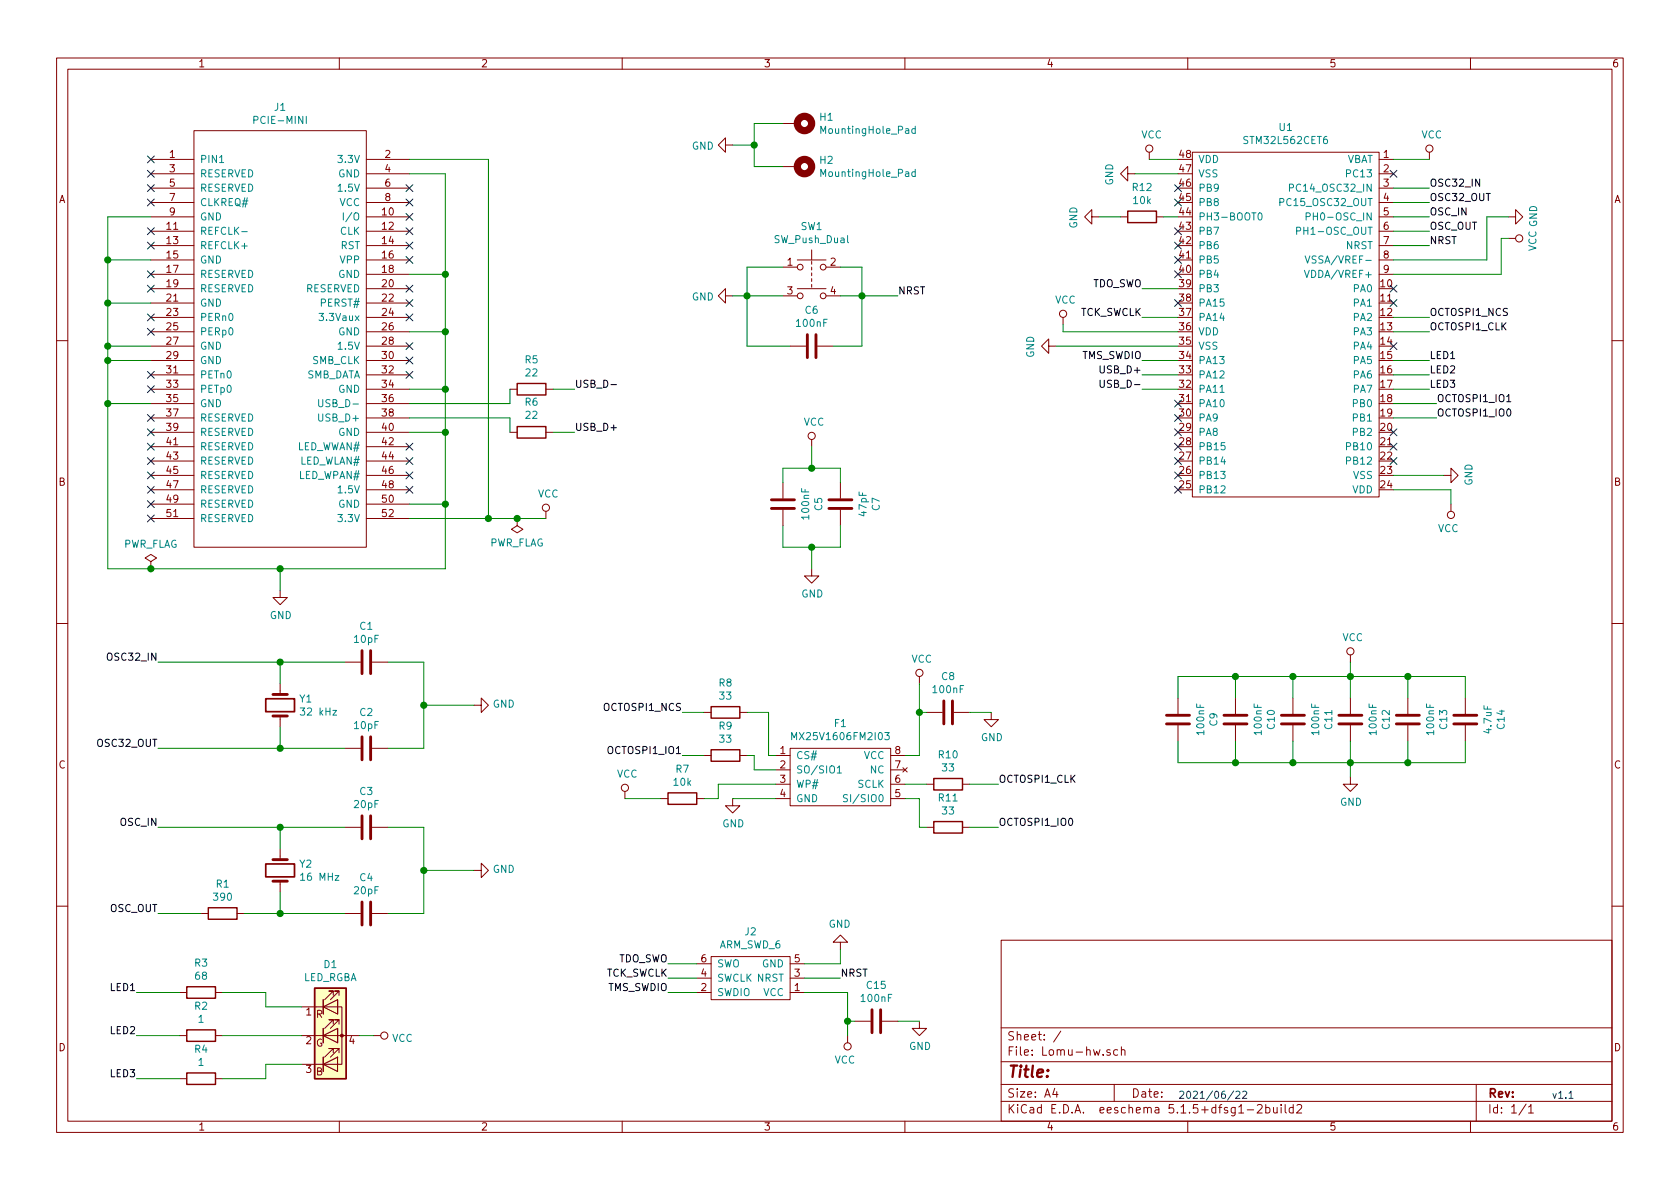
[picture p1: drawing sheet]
EESchema Schematic File Version 4
EELAYER 30 0
EELAYER END
$Descr A4 11693 8268
encoding utf-8
Sheet 1 1
Title ""
Date ""
Rev ""
Comp ""
Comment1 ""
Comment2 ""
Comment3 ""
Comment4 ""
$EndDescr
$Comp
L mini-PCIe:PCIE-MINI J1
U 1 1
P 1950 2350
F 0 "J1" H 1950 3965 50  0000 C CNN
F 1 "PCIE-MINI" H 1950 3874 50  0000 C CNN
F 2 "mini-PCIe:miniPCIeConn" H 1950 2350 50  0001 C CNN
F 3 "DOCUMENTATION" H 1950 950 50  0001 C CNN
	1    1950 2350
	1    0    0    -1  
$EndComp
$Comp
L lomu:STM32L562CET6 U1
U 1 1
P 8950 950
F 0 "U1" H 8950 1025 50  0000 C CNN
F 1 "STM32L562CET6" H 8950 934 50  0000 C CNN
F 2 "Package_QFP:LQFP-48_7x7mm_P0.5mm" H 8950 950 50  0001 C CNN
F 3 "" H 8950 950 50  0001 C CNN
	1    8950 950 
	1    0    0    -1  
$EndComp
$Comp
L lomu:MX25V1606FM2I03 F1
U 1 1
P 5850 5100
F 0 "F1" H 5850 5175 50  0000 C CNN
F 1 "MX25V1606FM2I03" H 5850 5084 50  0000 C CNN
F 2 "Package_SO:SOP-8_5.28x5.23mm_P1.27mm" H 5850 5100 50  0001 C CNN
F 3 "" H 5850 5100 50  0001 C CNN
	1    5850 5100
	1    0    0    -1  
$EndComp
$Comp
L power:GND #PWR0101
U 1 1
P 1950 4100
F 0 "#PWR0101" H 1950 3850 50  0001 C CNN
F 1 "GND" H 1955 3927 50  0000 C CNN
F 2 "" H 1950 4100 50  0001 C CNN
F 3 "" H 1950 4100 50  0001 C CNN
	1    1950 4100
	1    0    0    -1  
$EndComp
Wire Wire Line
	1050 1500 750  1500
Wire Wire Line
	750  1500 750  1800
Wire Wire Line
	750  3950 1050 3950
Wire Wire Line
	1950 3950 1950 4100
Wire Wire Line
	1050 1800 750  1800
Connection ~ 750  1800
Wire Wire Line
	750  1800 750  2100
Wire Wire Line
	1050 2100 750  2100
Connection ~ 750  2100
Wire Wire Line
	750  2100 750  2400
Wire Wire Line
	1050 2400 750  2400
Connection ~ 750  2400
Wire Wire Line
	750  2400 750  2500
Wire Wire Line
	1050 2500 750  2500
Connection ~ 750  2500
Wire Wire Line
	750  2500 750  2800
Wire Wire Line
	1050 2800 750  2800
Connection ~ 750  2800
Wire Wire Line
	750  2800 750  3950
Wire Wire Line
	2850 3500 3100 3500
Wire Wire Line
	3100 3500 3100 3950
Wire Wire Line
	3100 3950 1950 3950
Connection ~ 1950 3950
Wire Wire Line
	2850 3000 3100 3000
Wire Wire Line
	3100 3000 3100 3500
Connection ~ 3100 3500
Wire Wire Line
	2850 2700 3100 2700
Wire Wire Line
	3100 2700 3100 3000
Connection ~ 3100 3000
Wire Wire Line
	2850 2300 3100 2300
Wire Wire Line
	3100 2300 3100 2700
Connection ~ 3100 2700
Wire Wire Line
	2850 1900 3100 1900
Wire Wire Line
	3100 1900 3100 2300
Connection ~ 3100 2300
Wire Wire Line
	2850 1200 3100 1200
Wire Wire Line
	3100 1200 3100 1900
Connection ~ 3100 1900
Wire Wire Line
	2850 1100 3400 1100
Wire Wire Line
	3400 1100 3400 3600
Wire Wire Line
	2850 3600 3400 3600
$Comp
L power:PWR_FLAG #FLG0101
U 1 1
P 1050 3950
F 0 "#FLG0101" H 1050 4025 50  0001 C CNN
F 1 "PWR_FLAG" H 1050 4123 50  0000 C CNN
F 2 "" H 1050 3950 50  0001 C CNN
F 3 "~" H 1050 3950 50  0001 C CNN
	1    1050 3950
	1    0    0    -1  
$EndComp
Connection ~ 1050 3950
Wire Wire Line
	1050 3950 1950 3950
Wire Wire Line
	2850 2900 3550 2900
Wire Wire Line
	2850 2800 3550 2800
$Comp
L power:VCC #PWR0102
U 1 1
P 3800 3600
F 0 "#PWR0102" H 3800 3450 50  0001 C CNN
F 1 "VCC" H 3817 3773 50  0000 C CNN
F 2 "" H 3800 3600 50  0001 C CNN
F 3 "" H 3800 3600 50  0001 C CNN
	1    3800 3600
	1    0    0    -1  
$EndComp
Connection ~ 3400 3600
$Comp
L power:PWR_FLAG #FLG0102
U 1 1
P 3600 3600
F 0 "#FLG0102" H 3600 3675 50  0001 C CNN
F 1 "PWR_FLAG" H 3600 3773 50  0000 C CNN
F 2 "" H 3600 3600 50  0001 C CNN
F 3 "~" H 3600 3600 50  0001 C CNN
	1    3600 3600
	-1   0    0    1   
$EndComp
Wire Wire Line
	3400 3600 3600 3600
Connection ~ 3600 3600
Wire Wire Line
	3600 3600 3800 3600
NoConn ~ 1050 1100
NoConn ~ 1050 1200
NoConn ~ 1050 1300
NoConn ~ 1050 1400
NoConn ~ 1050 1600
NoConn ~ 1050 1700
NoConn ~ 1050 1900
NoConn ~ 1050 2000
NoConn ~ 1050 2200
NoConn ~ 1050 2300
NoConn ~ 1050 2600
NoConn ~ 1050 2700
NoConn ~ 1050 2900
NoConn ~ 1050 3000
NoConn ~ 1050 3100
NoConn ~ 1050 3200
NoConn ~ 1050 3300
NoConn ~ 1050 3400
NoConn ~ 1050 3500
NoConn ~ 1050 3600
NoConn ~ 2850 3400
NoConn ~ 2850 3300
NoConn ~ 2850 3200
NoConn ~ 2850 3100
NoConn ~ 2850 2600
NoConn ~ 2850 2500
NoConn ~ 2850 2400
NoConn ~ 2850 2200
NoConn ~ 2850 2100
NoConn ~ 2850 2000
NoConn ~ 2850 1800
NoConn ~ 2850 1700
NoConn ~ 2850 1600
NoConn ~ 2850 1500
NoConn ~ 2850 1400
NoConn ~ 2850 1300
$Comp
L Device:Crystal Y2
U 1 1
P 1950 6050
F 0 "Y2" V 1904 6181 50  0000 L CNN
F 1 "16 MHz" V 1995 6181 50  0000 L CNN
F 2 "Crystal:Crystal_SMD_3225-4Pin_3.2x2.5mm_HandSoldering" H 1950 6050 50  0001 C CNN
F 3 "~" H 1950 6050 50  0001 C CNN
	1    1950 6050
	0    1    1    0   
$EndComp
$Comp
L Device:R R1
U 1 1
P 1550 6350
F 0 "R1" V 1343 6350 50  0000 C CNN
F 1 "390" V 1434 6350 50  0000 C CNN
F 2 "Resistor_SMD:R_0805_2012Metric_Pad1.15x1.40mm_HandSolder" V 1480 6350 50  0001 C CNN
F 3 "~" H 1550 6350 50  0001 C CNN
	1    1550 6350
	0    1    1    0   
$EndComp
$Comp
L Device:C C4
U 1 1
P 2550 6350
F 0 "C4" V 2298 6350 50  0000 C CNN
F 1 "20pF" V 2389 6350 50  0000 C CNN
F 2 "Capacitor_SMD:C_0603_1608Metric_Pad1.05x0.95mm_HandSolder" H 2588 6200 50  0001 C CNN
F 3 "~" H 2550 6350 50  0001 C CNN
	1    2550 6350
	0    1    1    0   
$EndComp
$Comp
L Device:C C3
U 1 1
P 2550 5750
F 0 "C3" V 2298 5750 50  0000 C CNN
F 1 "20pF" V 2389 5750 50  0000 C CNN
F 2 "Capacitor_SMD:C_0603_1608Metric_Pad1.05x0.95mm_HandSolder" H 2588 5600 50  0001 C CNN
F 3 "~" H 2550 5750 50  0001 C CNN
	1    2550 5750
	0    1    1    0   
$EndComp
Wire Wire Line
	1950 5750 2400 5750
Wire Wire Line
	1950 6200 1950 6350
Wire Wire Line
	1950 6350 2400 6350
Wire Wire Line
	2700 6350 2950 6350
Wire Wire Line
	2950 6350 2950 6050
Wire Wire Line
	2950 5750 2700 5750
$Comp
L power:GND #PWR0103
U 1 1
P 3300 6050
F 0 "#PWR0103" H 3300 5800 50  0001 C CNN
F 1 "GND" V 3305 5922 50  0000 R CNN
F 2 "" H 3300 6050 50  0001 C CNN
F 3 "" H 3300 6050 50  0001 C CNN
	1    3300 6050
	0    -1   -1   0   
$EndComp
Wire Wire Line
	3300 6050 2950 6050
Connection ~ 2950 6050
Wire Wire Line
	2950 6050 2950 5750
Text Label 1100 5750 2    50   ~ 0
OSC_IN
Text Label 1100 6350 2    50   ~ 0
OSC_OUT
Wire Wire Line
	1950 5900 1950 5750
Wire Wire Line
	1950 5750 1100 5750
Connection ~ 1950 5750
Wire Wire Line
	1100 6350 1400 6350
Wire Wire Line
	1700 6350 1950 6350
Connection ~ 1950 6350
$Comp
L Device:Crystal Y1
U 1 1
P 1950 4900
F 0 "Y1" V 1904 5031 50  0000 L CNN
F 1 "32 kHz" V 1995 5031 50  0000 L CNN
F 2 "Crystal:Crystal_SMD_3215-2Pin_3.2x1.5mm" H 1950 4900 50  0001 C CNN
F 3 "~" H 1950 4900 50  0001 C CNN
	1    1950 4900
	0    1    1    0   
$EndComp
$Comp
L Device:C C2
U 1 1
P 2550 5200
F 0 "C2" V 2298 5200 50  0000 C CNN
F 1 "10pF" V 2389 5200 50  0000 C CNN
F 2 "Capacitor_SMD:C_0603_1608Metric_Pad1.05x0.95mm_HandSolder" H 2588 5050 50  0001 C CNN
F 3 "~" H 2550 5200 50  0001 C CNN
	1    2550 5200
	0    1    1    0   
$EndComp
$Comp
L Device:C C1
U 1 1
P 2550 4600
F 0 "C1" V 2298 4600 50  0000 C CNN
F 1 "10pF" V 2389 4600 50  0000 C CNN
F 2 "Capacitor_SMD:C_0603_1608Metric_Pad1.05x0.95mm_HandSolder" H 2588 4450 50  0001 C CNN
F 3 "~" H 2550 4600 50  0001 C CNN
	1    2550 4600
	0    1    1    0   
$EndComp
Wire Wire Line
	1950 4600 2400 4600
Wire Wire Line
	1950 5050 1950 5200
Wire Wire Line
	1950 5200 2400 5200
Wire Wire Line
	2700 5200 2950 5200
Wire Wire Line
	2950 5200 2950 4900
Wire Wire Line
	2950 4600 2700 4600
$Comp
L power:GND #PWR0104
U 1 1
P 3300 4900
F 0 "#PWR0104" H 3300 4650 50  0001 C CNN
F 1 "GND" V 3305 4772 50  0000 R CNN
F 2 "" H 3300 4900 50  0001 C CNN
F 3 "" H 3300 4900 50  0001 C CNN
	1    3300 4900
	0    -1   -1   0   
$EndComp
Wire Wire Line
	3300 4900 2950 4900
Connection ~ 2950 4900
Wire Wire Line
	2950 4900 2950 4600
Wire Wire Line
	1950 4750 1950 4600
Wire Wire Line
	1950 4600 1100 4600
Connection ~ 1950 4600
Connection ~ 1950 5200
Text Label 1100 4600 2    50   ~ 0
OSC32_IN
Text Label 1100 5200 2    50   ~ 0
OSC32_OUT
Wire Wire Line
	1100 5200 1950 5200
Text Label 4000 2700 0    50   ~ 0
USB_D-
Text Label 4000 3000 0    50   ~ 0
USB_D+
$Comp
L power:VCC #PWR0105
U 1 1
P 2600 7200
F 0 "#PWR0105" H 2600 7050 50  0001 C CNN
F 1 "VCC" V 2617 7328 50  0000 L CNN
F 2 "" H 2600 7200 50  0001 C CNN
F 3 "" H 2600 7200 50  0001 C CNN
	1    2600 7200
	0    1    1    0   
$EndComp
$Comp
L Device:R R2
U 1 1
P 1400 7200
F 0 "R2" V 1193 7200 50  0000 C CNN
F 1 "1" V 1284 7200 50  0000 C CNN
F 2 "Resistor_SMD:R_0805_2012Metric_Pad1.15x1.40mm_HandSolder" V 1330 7200 50  0001 C CNN
F 3 "~" H 1400 7200 50  0001 C CNN
	1    1400 7200
	0    1    1    0   
$EndComp
$Comp
L Device:R R3
U 1 1
P 1400 6900
F 0 "R3" V 1193 6900 50  0000 C CNN
F 1 "68" V 1284 6900 50  0000 C CNN
F 2 "Resistor_SMD:R_0805_2012Metric_Pad1.15x1.40mm_HandSolder" V 1330 6900 50  0001 C CNN
F 3 "~" H 1400 6900 50  0001 C CNN
	1    1400 6900
	0    1    1    0   
$EndComp
$Comp
L Device:R R4
U 1 1
P 1400 7500
F 0 "R4" V 1193 7500 50  0000 C CNN
F 1 "1" V 1284 7500 50  0000 C CNN
F 2 "Resistor_SMD:R_0805_2012Metric_Pad1.15x1.40mm_HandSolder" V 1330 7500 50  0001 C CNN
F 3 "~" H 1400 7500 50  0001 C CNN
	1    1400 7500
	0    1    1    0   
$EndComp
Wire Wire Line
	2600 7200 2500 7200
Wire Wire Line
	950  6900 1250 6900
Wire Wire Line
	1250 7200 950  7200
Wire Wire Line
	950  7500 1250 7500
Text Label 9950 1400 0    50   ~ 0
OSC32_OUT
Text Label 9950 1300 0    50   ~ 0
OSC32_IN
Text Label 9950 1600 0    50   ~ 0
OSC_OUT
Text Label 9950 1500 0    50   ~ 0
OSC_IN
Wire Wire Line
	9700 1600 9950 1600
Wire Wire Line
	9700 1500 9950 1500
Wire Wire Line
	9700 1400 9950 1400
Wire Wire Line
	9700 1300 9950 1300
Wire Wire Line
	10000 2800 9700 2800
Wire Wire Line
	9700 2900 10000 2900
$Comp
L Device:R R5
U 1 1
P 3700 2700
F 0 "R5" V 3493 2700 50  0000 C CNN
F 1 "22" V 3584 2700 50  0000 C CNN
F 2 "Resistor_SMD:R_0805_2012Metric_Pad1.15x1.40mm_HandSolder" V 3630 2700 50  0001 C CNN
F 3 "~" H 3700 2700 50  0001 C CNN
	1    3700 2700
	0    1    1    0   
$EndComp
Wire Wire Line
	3850 2700 4000 2700
Wire Wire Line
	3850 3000 4000 3000
$Comp
L Device:R R6
U 1 1
P 3700 3000
F 0 "R6" V 3907 3000 50  0000 C CNN
F 1 "22" V 3816 3000 50  0000 C CNN
F 2 "Resistor_SMD:R_0805_2012Metric_Pad1.15x1.40mm_HandSolder" V 3630 3000 50  0001 C CNN
F 3 "~" H 3700 3000 50  0001 C CNN
	1    3700 3000
	0    1    -1   0   
$EndComp
Wire Wire Line
	3550 2900 3550 3000
Wire Wire Line
	3550 2800 3550 2700
Text Label 4750 4950 2    50   ~ 0
OCTOSPI1_NCS
$Comp
L Device:R R8
U 1 1
P 5050 4950
F 0 "R8" V 4843 4950 50  0000 C CNN
F 1 "33" V 4934 4950 50  0000 C CNN
F 2 "Resistor_SMD:R_0805_2012Metric_Pad1.15x1.40mm_HandSolder" V 4980 4950 50  0001 C CNN
F 3 "~" H 5050 4950 50  0001 C CNN
	1    5050 4950
	0    1    1    0   
$EndComp
Wire Wire Line
	4750 4950 4900 4950
Text Label 9950 2200 0    50   ~ 0
OCTOSPI1_NCS
Text Label 9950 2300 0    50   ~ 0
OCTOSPI1_CLK
Text Label 6950 5450 0    50   ~ 0
OCTOSPI1_CLK
Text Label 7950 2700 2    50   ~ 0
USB_D-
Text Label 7950 2600 2    50   ~ 0
USB_D+
Text Label 10000 2900 0    50   ~ 0
OCTOSPI1_IO0
Text Label 6950 5750 0    50   ~ 0
OCTOSPI1_IO0
Text Label 10000 2800 0    50   ~ 0
OCTOSPI1_IO1
Text Label 4750 5250 2    50   ~ 0
OCTOSPI1_IO1
$Comp
L power:GND #PWR0106
U 1 1
P 5100 5550
F 0 "#PWR0106" H 5100 5300 50  0001 C CNN
F 1 "GND" H 5105 5377 50  0000 C CNN
F 2 "" H 5100 5550 50  0001 C CNN
F 3 "" H 5100 5550 50  0001 C CNN
	1    5100 5550
	1    0    0    -1  
$EndComp
$Comp
L power:VCC #PWR0107
U 1 1
P 6400 4750
F 0 "#PWR0107" H 6400 4600 50  0001 C CNN
F 1 "VCC" H 6417 4923 50  0000 C CNN
F 2 "" H 6400 4750 50  0001 C CNN
F 3 "" H 6400 4750 50  0001 C CNN
	1    6400 4750
	1    0    0    -1  
$EndComp
$Comp
L Device:R R9
U 1 1
P 5050 5250
F 0 "R9" V 4843 5250 50  0000 C CNN
F 1 "33" V 4934 5250 50  0000 C CNN
F 2 "Resistor_SMD:R_0805_2012Metric_Pad1.15x1.40mm_HandSolder" V 4980 5250 50  0001 C CNN
F 3 "~" H 5050 5250 50  0001 C CNN
	1    5050 5250
	0    1    1    0   
$EndComp
$Comp
L Device:R R10
U 1 1
P 6600 5450
F 0 "R10" V 6393 5450 50  0000 C CNN
F 1 "33" V 6484 5450 50  0000 C CNN
F 2 "Resistor_SMD:R_0805_2012Metric_Pad1.15x1.40mm_HandSolder" V 6530 5450 50  0001 C CNN
F 3 "~" H 6600 5450 50  0001 C CNN
	1    6600 5450
	0    1    1    0   
$EndComp
$Comp
L Device:R R11
U 1 1
P 6600 5750
F 0 "R11" V 6393 5750 50  0000 C CNN
F 1 "33" V 6484 5750 50  0000 C CNN
F 2 "Resistor_SMD:R_0805_2012Metric_Pad1.15x1.40mm_HandSolder" V 6530 5750 50  0001 C CNN
F 3 "~" H 6600 5750 50  0001 C CNN
	1    6600 5750
	0    1    1    0   
$EndComp
Wire Wire Line
	5200 5250 5250 5250
Wire Wire Line
	5250 5250 5250 5350
Wire Wire Line
	5250 5350 5400 5350
Wire Wire Line
	5400 5250 5350 5250
Wire Wire Line
	5350 5250 5350 4950
Wire Wire Line
	5350 4950 5200 4950
Wire Wire Line
	4900 5250 4750 5250
Wire Wire Line
	6300 5450 6450 5450
Wire Wire Line
	6300 5550 6400 5550
Wire Wire Line
	6400 5550 6400 5750
Wire Wire Line
	6400 5750 6450 5750
Wire Wire Line
	6750 5750 6950 5750
Wire Wire Line
	6750 5450 6950 5450
Wire Wire Line
	5400 5550 5100 5550
Wire Wire Line
	6300 5250 6400 5250
Wire Wire Line
	6400 5250 6400 4950
$Comp
L Device:C C8
U 1 1
P 6600 4950
F 0 "C8" V 6348 4950 50  0000 C CNN
F 1 "100nF" V 6439 4950 50  0000 C CNN
F 2 "Capacitor_SMD:C_0805_2012Metric_Pad1.15x1.40mm_HandSolder" H 6638 4800 50  0001 C CNN
F 3 "~" H 6600 4950 50  0001 C CNN
	1    6600 4950
	0    1    1    0   
$EndComp
$Comp
L power:GND #PWR0108
U 1 1
P 6900 4950
F 0 "#PWR0108" H 6900 4700 50  0001 C CNN
F 1 "GND" H 6905 4777 50  0000 C CNN
F 2 "" H 6900 4950 50  0001 C CNN
F 3 "" H 6900 4950 50  0001 C CNN
	1    6900 4950
	1    0    0    -1  
$EndComp
Wire Wire Line
	6450 4950 6400 4950
Connection ~ 6400 4950
Wire Wire Line
	6400 4950 6400 4750
Wire Wire Line
	6750 4950 6900 4950
Wire Wire Line
	7950 2600 8200 2600
Wire Wire Line
	7950 2700 8200 2700
Wire Wire Line
	9700 2200 9950 2200
Wire Wire Line
	9950 2300 9700 2300
$Comp
L Device:R R7
U 1 1
P 4750 5550
F 0 "R7" V 4543 5550 50  0000 C CNN
F 1 "10k" V 4634 5550 50  0000 C CNN
F 2 "Resistor_SMD:R_0805_2012Metric_Pad1.15x1.40mm_HandSolder" V 4680 5550 50  0001 C CNN
F 3 "~" H 4750 5550 50  0001 C CNN
	1    4750 5550
	0    1    1    0   
$EndComp
$Comp
L power:VCC #PWR0109
U 1 1
P 4350 5550
F 0 "#PWR0109" H 4350 5400 50  0001 C CNN
F 1 "VCC" H 4367 5723 50  0000 C CNN
F 2 "" H 4350 5550 50  0001 C CNN
F 3 "" H 4350 5550 50  0001 C CNN
	1    4350 5550
	1    0    0    -1  
$EndComp
Wire Wire Line
	4900 5550 5000 5550
Wire Wire Line
	5000 5550 5000 5450
Wire Wire Line
	5000 5450 5400 5450
Wire Wire Line
	4600 5550 4350 5550
Text Label 7950 2200 2    50   ~ 0
TCK_SWCLK
Text Label 7950 2000 2    50   ~ 0
TDO_SWO
Text Label 7950 2500 2    50   ~ 0
TMS_SWDIO
Text Label 9950 1700 0    50   ~ 0
NRST
Wire Wire Line
	9950 1700 9700 1700
Wire Wire Line
	7950 2000 8200 2000
Wire Wire Line
	7950 2200 8200 2200
Wire Wire Line
	7950 2500 8200 2500
$Comp
L lomu:ARM_SWD_6 J2
U 1 1
P 5250 6550
F 0 "J2" H 5225 6625 50  0000 C CNN
F 1 "ARM_SWD_6" H 5225 6534 50  0000 C CNN
F 2 "Connector_PinHeader_1.27mm:PinHeader_2x03_P1.27mm_Vertical_SMD" H 5250 6550 50  0001 C CNN
F 3 "" H 5250 6550 50  0001 C CNN
	1    5250 6550
	1    0    0    -1  
$EndComp
Text Label 4650 6700 2    50   ~ 0
TDO_SWO
Text Label 4650 6800 2    50   ~ 0
TCK_SWCLK
Text Label 4650 6900 2    50   ~ 0
TMS_SWDIO
Wire Wire Line
	4650 6700 4850 6700
Wire Wire Line
	4650 6800 4850 6800
Wire Wire Line
	4650 6900 4850 6900
Text Label 5850 6800 0    50   ~ 0
NRST
$Comp
L power:GND #PWR0110
U 1 1
P 5850 6600
F 0 "#PWR0110" H 5850 6350 50  0001 C CNN
F 1 "GND" H 5855 6427 50  0000 C CNN
F 2 "" H 5850 6600 50  0001 C CNN
F 3 "" H 5850 6600 50  0001 C CNN
	1    5850 6600
	-1   0    0    1   
$EndComp
$Comp
L power:VCC #PWR0111
U 1 1
P 5900 7200
F 0 "#PWR0111" H 5900 7050 50  0001 C CNN
F 1 "VCC" H 5917 7373 50  0000 C CNN
F 2 "" H 5900 7200 50  0001 C CNN
F 3 "" H 5900 7200 50  0001 C CNN
	1    5900 7200
	-1   0    0    1   
$EndComp
Wire Wire Line
	5600 6800 5850 6800
Wire Wire Line
	5600 6700 5850 6700
Wire Wire Line
	5850 6700 5850 6600
$Comp
L Switch:SW_Push_Dual SW1
U 1 1
P 5650 1850
F 0 "SW1" H 5650 2135 50  0000 C CNN
F 1 "SW_Push_Dual" H 5650 2044 50  0000 C CNN
F 2 "Button_Switch_SMD:SW_Push_1P1T_NO_6x6mm_H9.5mm" H 5650 2050 50  0001 C CNN
F 3 "~" H 5650 2050 50  0001 C CNN
	1    5650 1850
	1    0    0    -1  
$EndComp
$Comp
L Device:C C6
U 1 1
P 5650 2400
F 0 "C6" V 5398 2400 50  0000 C CNN
F 1 "100nF" V 5489 2400 50  0000 C CNN
F 2 "Capacitor_SMD:C_0805_2012Metric_Pad1.15x1.40mm_HandSolder" H 5688 2250 50  0001 C CNN
F 3 "~" H 5650 2400 50  0001 C CNN
	1    5650 2400
	0    1    1    0   
$EndComp
$Comp
L power:GND #PWR0112
U 1 1
P 5100 2050
F 0 "#PWR0112" H 5100 1800 50  0001 C CNN
F 1 "GND" V 5105 1922 50  0000 R CNN
F 2 "" H 5100 2050 50  0001 C CNN
F 3 "" H 5100 2050 50  0001 C CNN
	1    5100 2050
	0    1    1    0   
$EndComp
Wire Wire Line
	5450 2050 5200 2050
Wire Wire Line
	5450 1850 5200 1850
Wire Wire Line
	5200 1850 5200 2050
Connection ~ 5200 2050
Wire Wire Line
	5200 2050 5100 2050
Wire Wire Line
	5500 2400 5200 2400
Wire Wire Line
	5200 2400 5200 2050
Text Label 6250 2050 0    50   ~ 0
NRST
Wire Wire Line
	5850 2050 6000 2050
Wire Wire Line
	5850 1850 6000 1850
Wire Wire Line
	6000 1850 6000 2050
Connection ~ 6000 2050
Wire Wire Line
	6000 2050 6250 2050
Wire Wire Line
	5800 2400 6000 2400
Wire Wire Line
	6000 2400 6000 2050
$Comp
L power:GND #PWR0113
U 1 1
P 7350 2400
F 0 "#PWR0113" H 7350 2150 50  0001 C CNN
F 1 "GND" H 7355 2227 50  0000 C CNN
F 2 "" H 7350 2400 50  0001 C CNN
F 3 "" H 7350 2400 50  0001 C CNN
	1    7350 2400
	0    1    1    0   
$EndComp
$Comp
L power:GND #PWR0115
U 1 1
P 10050 3300
F 0 "#PWR0115" H 10050 3050 50  0001 C CNN
F 1 "GND" H 10055 3127 50  0000 C CNN
F 2 "" H 10050 3300 50  0001 C CNN
F 3 "" H 10050 3300 50  0001 C CNN
	1    10050 3300
	0    -1   -1   0   
$EndComp
$Comp
L power:GND #PWR0116
U 1 1
P 10500 1500
F 0 "#PWR0116" H 10500 1250 50  0001 C CNN
F 1 "GND" H 10505 1327 50  0000 C CNN
F 2 "" H 10500 1500 50  0001 C CNN
F 3 "" H 10500 1500 50  0001 C CNN
	1    10500 1500
	0    -1   -1   0   
$EndComp
Wire Wire Line
	8200 2400 7350 2400
Wire Wire Line
	9700 3300 10050 3300
$Comp
L power:VCC #PWR0117
U 1 1
P 7400 2250
F 0 "#PWR0117" H 7400 2100 50  0001 C CNN
F 1 "VCC" H 7417 2423 50  0000 C CNN
F 2 "" H 7400 2250 50  0001 C CNN
F 3 "" H 7400 2250 50  0001 C CNN
	1    7400 2250
	1    0    0    -1  
$EndComp
$Comp
L power:VCC #PWR0118
U 1 1
P 8000 1100
F 0 "#PWR0118" H 8000 950 50  0001 C CNN
F 1 "VCC" H 8017 1273 50  0000 C CNN
F 2 "" H 8000 1100 50  0001 C CNN
F 3 "" H 8000 1100 50  0001 C CNN
	1    8000 1100
	1    0    0    -1  
$EndComp
$Comp
L power:VCC #PWR0119
U 1 1
P 9950 1100
F 0 "#PWR0119" H 9950 950 50  0001 C CNN
F 1 "VCC" H 9967 1273 50  0000 C CNN
F 2 "" H 9950 1100 50  0001 C CNN
F 3 "" H 9950 1100 50  0001 C CNN
	1    9950 1100
	1    0    0    -1  
$EndComp
$Comp
L power:VCC #PWR0120
U 1 1
P 10100 3500
F 0 "#PWR0120" H 10100 3350 50  0001 C CNN
F 1 "VCC" H 10117 3673 50  0000 C CNN
F 2 "" H 10100 3500 50  0001 C CNN
F 3 "" H 10100 3500 50  0001 C CNN
	1    10100 3500
	-1   0    0    1   
$EndComp
Wire Wire Line
	9700 3400 10100 3400
Wire Wire Line
	10100 3400 10100 3500
Wire Wire Line
	9700 1100 9950 1100
Wire Wire Line
	8200 1100 8000 1100
Wire Wire Line
	8200 2300 7400 2300
Wire Wire Line
	7400 2300 7400 2250
$Comp
L Device:C C10
U 1 1
P 8600 5000
F 0 "C10" V 8348 5000 50  0000 C CNN
F 1 "100nF" V 8439 5000 50  0000 C CNN
F 2 "Capacitor_SMD:C_0805_2012Metric_Pad1.15x1.40mm_HandSolder" H 8638 4850 50  0001 C CNN
F 3 "~" H 8600 5000 50  0001 C CNN
	1    8600 5000
	-1   0    0    1   
$EndComp
$Comp
L Device:C C11
U 1 1
P 9000 5000
F 0 "C11" V 8748 5000 50  0000 C CNN
F 1 "100nF" V 8839 5000 50  0000 C CNN
F 2 "Capacitor_SMD:C_0805_2012Metric_Pad1.15x1.40mm_HandSolder" H 9038 4850 50  0001 C CNN
F 3 "~" H 9000 5000 50  0001 C CNN
	1    9000 5000
	-1   0    0    1   
$EndComp
$Comp
L Device:C C12
U 1 1
P 9400 5000
F 0 "C12" V 9148 5000 50  0000 C CNN
F 1 "100nF" V 9239 5000 50  0000 C CNN
F 2 "Capacitor_SMD:C_0805_2012Metric_Pad1.15x1.40mm_HandSolder" H 9438 4850 50  0001 C CNN
F 3 "~" H 9400 5000 50  0001 C CNN
	1    9400 5000
	-1   0    0    1   
$EndComp
$Comp
L Device:C C13
U 1 1
P 9800 5000
F 0 "C13" V 9548 5000 50  0000 C CNN
F 1 "100nF" V 9639 5000 50  0000 C CNN
F 2 "Capacitor_SMD:C_0805_2012Metric_Pad1.15x1.40mm_HandSolder" H 9838 4850 50  0001 C CNN
F 3 "~" H 9800 5000 50  0001 C CNN
	1    9800 5000
	-1   0    0    1   
$EndComp
$Comp
L Device:C C14
U 1 1
P 10200 5000
F 0 "C14" V 9948 5000 50  0000 C CNN
F 1 "4.7uF" V 10039 5000 50  0000 C CNN
F 2 "Capacitor_SMD:C_0805_2012Metric_Pad1.15x1.40mm_HandSolder" H 10238 4850 50  0001 C CNN
F 3 "~" H 10200 5000 50  0001 C CNN
	1    10200 5000
	-1   0    0    1   
$EndComp
$Comp
L power:VCC #PWR0121
U 1 1
P 9400 4600
F 0 "#PWR0121" H 9400 4450 50  0001 C CNN
F 1 "VCC" H 9417 4773 50  0000 C CNN
F 2 "" H 9400 4600 50  0001 C CNN
F 3 "" H 9400 4600 50  0001 C CNN
	1    9400 4600
	1    0    0    -1  
$EndComp
$Comp
L power:GND #PWR0122
U 1 1
P 9400 5400
F 0 "#PWR0122" H 9400 5150 50  0001 C CNN
F 1 "GND" H 9405 5227 50  0000 C CNN
F 2 "" H 9400 5400 50  0001 C CNN
F 3 "" H 9400 5400 50  0001 C CNN
	1    9400 5400
	1    0    0    -1  
$EndComp
Wire Wire Line
	9400 4850 9400 4700
Wire Wire Line
	9400 5150 9400 5300
Wire Wire Line
	8600 5150 8600 5300
Wire Wire Line
	8600 5300 9000 5300
Connection ~ 9400 5300
Wire Wire Line
	9400 5300 9400 5400
Wire Wire Line
	9000 5150 9000 5300
Connection ~ 9000 5300
Wire Wire Line
	9000 5300 9400 5300
Wire Wire Line
	9800 5150 9800 5300
Wire Wire Line
	9800 5300 9400 5300
Wire Wire Line
	10200 5150 10200 5300
Wire Wire Line
	10200 5300 9800 5300
Connection ~ 9800 5300
Wire Wire Line
	9800 4850 9800 4700
Wire Wire Line
	9800 4700 9400 4700
Connection ~ 9400 4700
Wire Wire Line
	9400 4700 9400 4600
Wire Wire Line
	10200 4850 10200 4700
Wire Wire Line
	10200 4700 9800 4700
Connection ~ 9800 4700
Wire Wire Line
	9000 4850 9000 4700
Wire Wire Line
	9000 4700 9400 4700
Wire Wire Line
	8600 4850 8600 4700
Wire Wire Line
	8600 4700 9000 4700
Connection ~ 9000 4700
$Comp
L power:VCC #PWR0123
U 1 1
P 10500 1650
F 0 "#PWR0123" H 10500 1500 50  0001 C CNN
F 1 "VCC" H 10517 1823 50  0000 C CNN
F 2 "" H 10500 1650 50  0001 C CNN
F 3 "" H 10500 1650 50  0001 C CNN
	1    10500 1650
	0    1    1    0   
$EndComp
$Comp
L Device:C C9
U 1 1
P 8200 5000
F 0 "C9" V 7948 5000 50  0000 C CNN
F 1 "100nF" V 8039 5000 50  0000 C CNN
F 2 "Capacitor_SMD:C_0805_2012Metric_Pad1.15x1.40mm_HandSolder" H 8238 4850 50  0001 C CNN
F 3 "~" H 8200 5000 50  0001 C CNN
	1    8200 5000
	-1   0    0    1   
$EndComp
Wire Wire Line
	8200 4850 8200 4700
Wire Wire Line
	8200 4700 8600 4700
Connection ~ 8600 4700
Wire Wire Line
	8200 5150 8200 5300
Wire Wire Line
	8200 5300 8600 5300
Connection ~ 8600 5300
$Comp
L Device:C C5
U 1 1
P 5450 3500
F 0 "C5" V 5198 3500 50  0000 C CNN
F 1 "100nF" V 5289 3500 50  0000 C CNN
F 2 "Capacitor_SMD:C_0805_2012Metric_Pad1.15x1.40mm_HandSolder" H 5488 3350 50  0001 C CNN
F 3 "~" H 5450 3500 50  0001 C CNN
	1    5450 3500
	-1   0    0    1   
$EndComp
$Comp
L Device:C C7
U 1 1
P 5850 3500
F 0 "C7" V 5598 3500 50  0000 C CNN
F 1 "47pF" V 5689 3500 50  0000 C CNN
F 2 "Capacitor_SMD:C_0603_1608Metric_Pad1.05x0.95mm_HandSolder" H 5888 3350 50  0001 C CNN
F 3 "~" H 5850 3500 50  0001 C CNN
	1    5850 3500
	-1   0    0    1   
$EndComp
$Comp
L power:VCC #PWR0124
U 1 1
P 5650 3100
F 0 "#PWR0124" H 5650 2950 50  0001 C CNN
F 1 "VCC" H 5667 3273 50  0000 C CNN
F 2 "" H 5650 3100 50  0001 C CNN
F 3 "" H 5650 3100 50  0001 C CNN
	1    5650 3100
	1    0    0    -1  
$EndComp
$Comp
L power:GND #PWR0125
U 1 1
P 5650 3950
F 0 "#PWR0125" H 5650 3700 50  0001 C CNN
F 1 "GND" H 5655 3777 50  0000 C CNN
F 2 "" H 5650 3950 50  0001 C CNN
F 3 "" H 5650 3950 50  0001 C CNN
	1    5650 3950
	1    0    0    -1  
$EndComp
Wire Wire Line
	5450 3350 5450 3250
Wire Wire Line
	5450 3250 5650 3250
Wire Wire Line
	5650 3250 5650 3100
Wire Wire Line
	5850 3350 5850 3250
Wire Wire Line
	5850 3250 5650 3250
Connection ~ 5650 3250
Wire Wire Line
	5450 3650 5450 3800
Wire Wire Line
	5450 3800 5650 3800
Wire Wire Line
	5650 3800 5650 3950
Wire Wire Line
	5850 3650 5850 3800
Wire Wire Line
	5850 3800 5650 3800
Connection ~ 5650 3800
$Comp
L Mechanical:MountingHole_Pad H2
U 1 1
P 5550 1150
F 0 "H2" V 5504 1300 50  0000 L CNN
F 1 "MountingHole_Pad" V 5595 1300 50  0000 L CNN
F 2 "MountingHole:MountingHole_2.5mm_Pad" H 5550 1150 50  0001 C CNN
F 3 "~" H 5550 1150 50  0001 C CNN
	1    5550 1150
	0    1    1    0   
$EndComp
$Comp
L Mechanical:MountingHole_Pad H1
U 1 1
P 5550 850
F 0 "H1" V 5504 1000 50  0000 L CNN
F 1 "MountingHole_Pad" V 5595 1000 50  0000 L CNN
F 2 "MountingHole:MountingHole_2.5mm_Pad" H 5550 850 50  0001 C CNN
F 3 "~" H 5550 850 50  0001 C CNN
	1    5550 850 
	0    1    1    0   
$EndComp
$Comp
L power:GND #PWR0126
U 1 1
P 5100 1000
F 0 "#PWR0126" H 5100 750 50  0001 C CNN
F 1 "GND" V 5105 872 50  0000 R CNN
F 2 "" H 5100 1000 50  0001 C CNN
F 3 "" H 5100 1000 50  0001 C CNN
	1    5100 1000
	0    1    1    0   
$EndComp
Wire Wire Line
	5450 850  5250 850 
Wire Wire Line
	5250 850  5250 1000
Wire Wire Line
	5250 1000 5100 1000
Wire Wire Line
	5450 1150 5250 1150
Wire Wire Line
	5250 1150 5250 1000
Connection ~ 5250 1000
NoConn ~ 8200 1300
NoConn ~ 8200 1400
NoConn ~ 8200 1600
NoConn ~ 8200 1700
NoConn ~ 8200 1800
NoConn ~ 8200 1900
NoConn ~ 8200 2100
NoConn ~ 8200 2800
NoConn ~ 8200 2900
NoConn ~ 8200 3000
NoConn ~ 8200 3100
NoConn ~ 8200 3200
NoConn ~ 8200 3300
NoConn ~ 8200 3400
NoConn ~ 9700 3200
NoConn ~ 9700 3100
NoConn ~ 9700 3000
NoConn ~ 9700 2100
NoConn ~ 9700 2000
NoConn ~ 9700 1200
Wire Wire Line
	9700 1800 10350 1800
Wire Wire Line
	10350 1800 10350 1500
Wire Wire Line
	10350 1500 10500 1500
Wire Wire Line
	10450 1900 10450 1650
Wire Wire Line
	10450 1650 10500 1650
Wire Wire Line
	9700 1900 10450 1900
Text Label 9950 2500 0    50   ~ 0
LED1
Text Label 9950 2600 0    50   ~ 0
LED2
Text Label 9950 2700 0    50   ~ 0
LED3
Wire Wire Line
	9700 2500 9950 2500
Wire Wire Line
	9700 2600 9950 2600
Wire Wire Line
	9700 2700 9950 2700
Text Label 950  6900 2    50   ~ 0
LED1
Text Label 950  7200 2    50   ~ 0
LED2
Text Label 950  7500 2    50   ~ 0
LED3
NoConn ~ 9700 2400
$Comp
L Device:C C15
U 1 1
P 6100 7100
F 0 "C15" V 5848 7100 50  0000 C CNN
F 1 "100nF" V 5939 7100 50  0000 C CNN
F 2 "Capacitor_SMD:C_0805_2012Metric_Pad1.15x1.40mm_HandSolder" H 6138 6950 50  0001 C CNN
F 3 "~" H 6100 7100 50  0001 C CNN
	1    6100 7100
	0    1    1    0   
$EndComp
$Comp
L power:GND #PWR01
U 1 1
P 6400 7100
F 0 "#PWR01" H 6400 6850 50  0001 C CNN
F 1 "GND" H 6405 6927 50  0000 C CNN
F 2 "" H 6400 7100 50  0001 C CNN
F 3 "" H 6400 7100 50  0001 C CNN
	1    6400 7100
	1    0    0    -1  
$EndComp
Wire Wire Line
	5950 7100 5900 7100
Wire Wire Line
	6250 7100 6400 7100
Wire Wire Line
	5600 6900 5900 6900
Wire Wire Line
	5900 6900 5900 7100
Connection ~ 5900 7100
Wire Wire Line
	5900 7100 5900 7200
$Comp
L Device:LED_RGBA D1
U 1 1
P 2300 7200
F 0 "D1" H 2300 7697 50  0000 C CNN
F 1 "LED_RGBA" H 2300 7606 50  0000 C CNN
F 2 "LED_SMD:LED_RGB_1210" H 2300 7150 50  0001 C CNN
F 3 "~" H 2300 7150 50  0001 C CNN
	1    2300 7200
	1    0    0    -1  
$EndComp
Wire Wire Line
	1550 6900 1850 6900
Wire Wire Line
	1850 6900 1850 7000
Wire Wire Line
	1850 7000 2100 7000
Wire Wire Line
	1550 7200 2100 7200
Wire Wire Line
	1850 7500 1850 7400
Wire Wire Line
	1850 7400 2100 7400
Wire Wire Line
	1550 7500 1850 7500
Wire Wire Line
	8200 1200 7900 1200
$Comp
L power:GND #PWR0114
U 1 1
P 7900 1200
F 0 "#PWR0114" H 7900 950 50  0001 C CNN
F 1 "GND" H 7905 1027 50  0000 C CNN
F 2 "" H 7900 1200 50  0001 C CNN
F 3 "" H 7900 1200 50  0001 C CNN
	1    7900 1200
	0    1    1    0   
$EndComp
$Comp
L power:GND #PWR0127
U 1 1
P 7650 1500
F 0 "#PWR0127" H 7650 1250 50  0001 C CNN
F 1 "GND" H 7655 1327 50  0000 C CNN
F 2 "" H 7650 1500 50  0001 C CNN
F 3 "" H 7650 1500 50  0001 C CNN
	1    7650 1500
	0    1    1    0   
$EndComp
Wire Wire Line
	7800 1500 7650 1500
Wire Wire Line
	8200 1500 8100 1500
$Comp
L Device:R R12
U 1 1
P 7950 1500
F 0 "R12" V 7743 1500 50  0000 C CNN
F 1 "10k" V 7834 1500 50  0000 C CNN
F 2 "Resistor_SMD:R_0805_2012Metric_Pad1.15x1.40mm_HandSolder" V 7880 1500 50  0001 C CNN
F 3 "~" H 7950 1500 50  0001 C CNN
	1    7950 1500
	0    1    1    0   
$EndComp
Text Notes 10800 7650 0    50   ~ 0
v1.1
Text Notes 8200 7650 0    50   ~ 0
2021/06/22
$EndSCHEMATC
